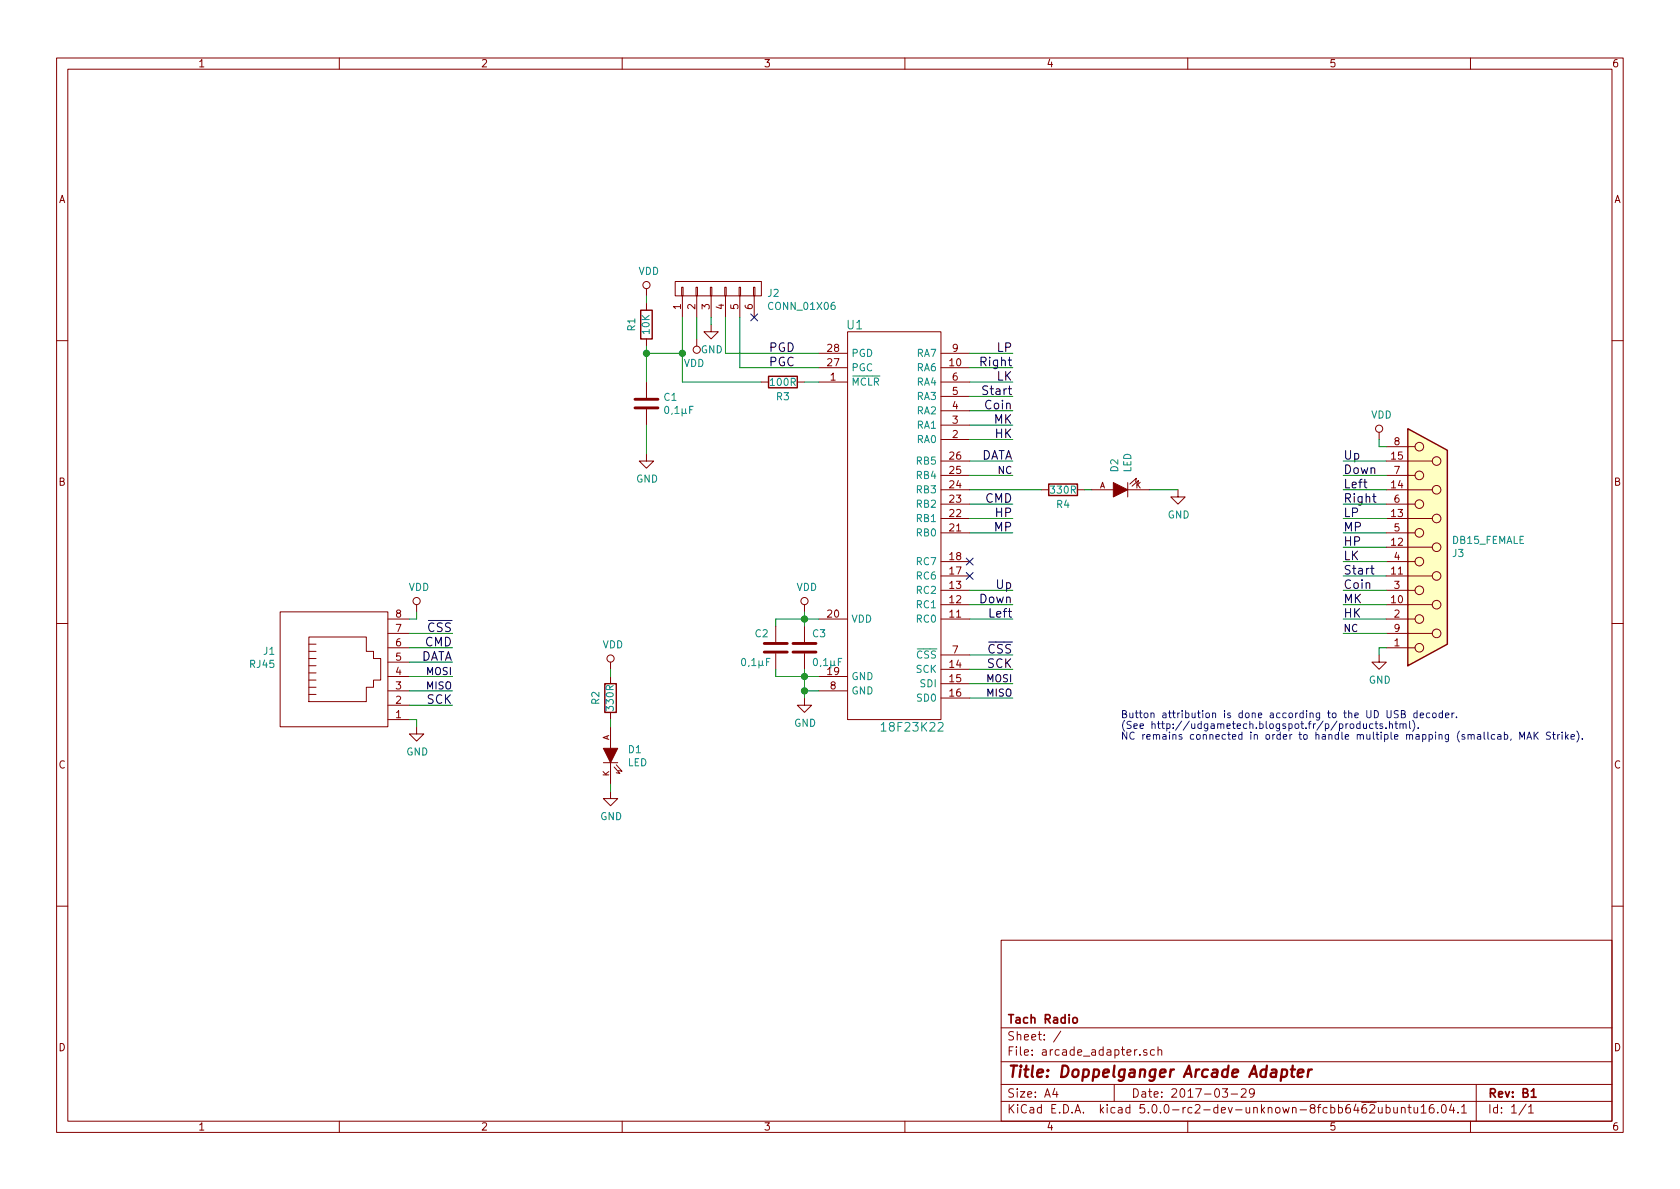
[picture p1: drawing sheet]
EESchema Schematic File Version 4
LIBS:arcade_adapter-cache
EELAYER 26 0
EELAYER END
$Descr A4 11693 8268
encoding utf-8
Sheet 1 1
Title "Doppelganger Arcade Adapter"
Date "2017-03-29"
Rev "B1"
Comp "Tach Radio"
Comment1 ""
Comment2 ""
Comment3 ""
Comment4 ""
$EndDescr
$Comp
L arcade_adapter-rescue:GND-RESCUE-arcade_adapter #PWR01
U 1 1
P 9600 4550
F 0 "#PWR01" H 9600 4300 50  0001 C CNN
F 1 "GND" H 9605 4377 50  0000 C CNN
F 2 "" H 9600 4550 50  0001 C CNN
F 3 "" H 9600 4550 50  0001 C CNN
	1    9600 4550
	1    0    0    -1  
$EndComp
$Comp
L arcade_adapter-rescue:VDD-RESCUE-arcade_adapter #PWR02
U 1 1
P 9600 3050
F 0 "#PWR02" H 9600 2900 50  0001 C CNN
F 1 "VDD" H 9617 3223 50  0000 C CNN
F 2 "" H 9600 3050 50  0001 C CNN
F 3 "" H 9600 3050 50  0001 C CNN
	1    9600 3050
	1    0    0    -1  
$EndComp
Text Label 9350 3200 0    60   ~ 0
Up
Text Label 9350 3300 0    60   ~ 0
Down
Text Label 9350 3400 0    60   ~ 0
Left
Text Label 9350 3500 0    60   ~ 0
Right
Text Label 9350 3600 0    60   ~ 0
LP
Text Label 9350 3700 0    60   ~ 0
MP
Text Label 9350 3800 0    60   ~ 0
HP
Text Label 9350 3900 0    60   ~ 0
LK
Text Label 9350 4000 0    60   ~ 0
Start
Text Label 9350 4100 0    60   ~ 0
Coin
Text Label 9350 4200 0    60   ~ 0
MK
Text Label 9350 4300 0    60   ~ 0
HK
$Comp
L arcade_adapter-rescue:RJ45-RESCUE-arcade_adapter J1
U 1 1
P 2400 4650
F 0 "J1" V 2523 5130 50  0000 L CNN
F 1 "RJ45" V 2432 5130 50  0000 L CNN
F 2 "Doppelganger:RJ45" H 2400 4650 50  0001 C CNN
F 3 "" H 2400 4650 50  0001 C CNN
F 4 "RJ45 jack" V 2400 4650 60  0001 C CNN "Descr"
F 5 "RJHSE-5380" V 2400 4650 60  0001 C CNN "Part number"
F 6 "AMPHENOL ICC" V 2400 4650 60  0001 C CNN "Manufacturer"
F 7 "1860580" V 2400 4650 60  0001 C CNN "Farnell CC"
	1    2400 4650
	0    -1   -1   0   
$EndComp
$Comp
L arcade_adapter-rescue:DB15_FEMALE-RESCUE-arcade_adapter J3
U 1 1
P 9950 3800
F 0 "J3" H 10105 3846 50  0000 L CNN
F 1 "DB15_FEMALE" H 10105 3755 50  0000 L CNN
F 2 "Doppelganger:DB15F_CI" H 9950 3800 50  0001 C CNN
F 3 "" H 9950 3800 50  0001 C CNN
F 4 "15 pin female subd" H 550 400 60  0001 C CNN "Descr"
F 5 "5502-15SA-01-F1 " H 550 400 60  0001 C CNN "Part number"
F 6 "MULTICOMP" H 550 400 60  0001 C CNN "Manufacturer"
F 7 "1084693" H 550 400 60  0001 C CNN "Farnell CC"
	1    9950 3800
	1    0    0    1   
$EndComp
$Comp
L arcade_adapter-rescue:18F23K22-RESCUE-arcade_adapter U1
U 1 1
P 5900 5000
F 0 "U1" H 5950 7750 60  0000 C CNN
F 1 "18F23K22" H 6350 4950 60  0000 C CNN
F 2 "Doppelganger:SOIC-28" H 5900 5000 60  0001 C CNN
F 3 "" H 5900 5000 60  0001 C CNN
F 4 "8 bit microcontroller" H 0   0   60  0001 C CNN "Descr"
F 5 "MICROCHIP" H 0   0   60  0001 C CNN "Manufacturer"
F 6 "N/A" H 0   0   60  0001 C CNN "Farnell CC"
F 7 "PIC18F23K22T-I/SO" H 0   0   60  0001 C CNN "Part number"
	1    5900 5000
	1    0    0    -1  
$EndComp
$Comp
L arcade_adapter-rescue:C-RESCUE-arcade_adapter C3
U 1 1
P 5600 4500
F 0 "C3" H 5650 4600 50  0000 L CNN
F 1 "0,1µF" H 5650 4400 50  0000 L CNN
F 2 "Doppelganger:0603C" H 5638 4350 50  0001 C CNN
F 3 "" H 5600 4500 50  0001 C CNN
F 4 "Capacitor X7R 0.1µF 50V 10%" H 0   0   60  0001 C CNN "Descr"
F 5 "MC0603B104K250CT" H 0   0   60  0001 C CNN "Part number"
F 6 "MULTICOMP" H 0   0   60  0001 C CNN "Manufacturer"
F 7 "1759037" H 0   0   60  0001 C CNN "Farnell CC"
	1    5600 4500
	1    0    0    -1  
$EndComp
$Comp
L arcade_adapter-rescue:VDD-RESCUE-arcade_adapter #PWR03
U 1 1
P 5600 4250
F 0 "#PWR03" H 5600 4100 50  0001 C CNN
F 1 "VDD" H 5617 4423 50  0000 C CNN
F 2 "" H 5600 4250 50  0001 C CNN
F 3 "" H 5600 4250 50  0001 C CNN
	1    5600 4250
	1    0    0    -1  
$EndComp
$Comp
L arcade_adapter-rescue:GND-RESCUE-arcade_adapter #PWR04
U 1 1
P 5600 4850
F 0 "#PWR04" H 5600 4600 50  0001 C CNN
F 1 "GND" H 5605 4677 50  0000 C CNN
F 2 "" H 5600 4850 50  0001 C CNN
F 3 "" H 5600 4850 50  0001 C CNN
	1    5600 4850
	1    0    0    -1  
$EndComp
$Comp
L arcade_adapter-rescue:CONN_01X06-RESCUE-arcade_adapter J2
U 1 1
P 5000 2000
F 0 "J2" V 4965 1662 50  0000 R CNN
F 1 "CONN_01X06" V 4874 1662 50  0000 R CNN
F 2 "Doppelganger:SIL6" H 5000 2000 50  0001 C CNN
F 3 "" H 5000 2000 50  0001 C CNN
F 4 "6 pins 2.54mm connector" H 0   0   60  0001 C CNN "Descr"
F 5 "2211S-06G" H 0   0   60  0001 C CNN "Part number"
F 6 "MULTICOMP" H 0   0   60  0001 C CNN "Manufacturer"
F 7 "1593415" H 0   0   60  0001 C CNN "Farnell CC"
	1    5000 2000
	0    -1   -1   0   
$EndComp
NoConn ~ 5250 2200
Text Label 5350 2450 0    60   ~ 0
PGD
Text Label 5350 2550 0    60   ~ 0
PGC
$Comp
L arcade_adapter-rescue:GND-RESCUE-arcade_adapter #PWR05
U 1 1
P 4950 2250
F 0 "#PWR05" H 4950 2000 50  0001 C CNN
F 1 "GND" H 4955 2077 50  0000 C CNN
F 2 "" H 4950 2250 50  0001 C CNN
F 3 "" H 4950 2250 50  0001 C CNN
	1    4950 2250
	1    0    0    -1  
$EndComp
$Comp
L arcade_adapter-rescue:VDD-RESCUE-arcade_adapter #PWR06
U 1 1
P 4850 2350
F 0 "#PWR06" H 4850 2200 50  0001 C CNN
F 1 "VDD" H 4867 2523 50  0000 C CNN
F 2 "" H 4850 2350 50  0001 C CNN
F 3 "" H 4850 2350 50  0001 C CNN
	1    4850 2350
	-1   0    0    1   
$EndComp
$Comp
L arcade_adapter-rescue:R-RESCUE-arcade_adapter R3
U 1 1
P 5450 2650
F 0 "R3" V 5550 2650 50  0000 C CNN
F 1 "100R" V 5450 2650 50  0000 C CNN
F 2 "Doppelganger:0603R" V 5380 2650 50  0001 C CNN
F 3 "" H 5450 2650 50  0001 C CNN
F 4 "Resistor 100R 100mW 5% 0603" H 0   0   60  0001 C CNN "Descr"
F 5 "MCWR06X1000FTL" H 0   0   60  0001 C CNN "Part number"
F 6 "MULTICOMP" H 0   0   60  0001 C CNN "Manufacturer"
F 7 "2447227" H 0   0   60  0001 C CNN "Farnell CC"
	1    5450 2650
	0    1    1    0   
$EndComp
$Comp
L arcade_adapter-rescue:R-RESCUE-arcade_adapter R1
U 1 1
P 4500 2250
F 0 "R1" V 4600 2250 50  0000 C CNN
F 1 "10K" V 4500 2250 50  0000 C CNN
F 2 "Doppelganger:0603R" V 4430 2250 50  0001 C CNN
F 3 "" H 4500 2250 50  0001 C CNN
F 4 "Resistor 10K 100mW 1% 0603" H 0   0   60  0001 C CNN "Descr"
F 5 "MCWR06X1002FTL" H 0   0   60  0001 C CNN "Part number"
F 6 "MULTICOMP" H 0   0   60  0001 C CNN "Manufacturer"
F 7 "2447230" H 0   0   60  0001 C CNN "Farnell CC"
	1    4500 2250
	-1   0    0    1   
$EndComp
$Comp
L arcade_adapter-rescue:VDD-RESCUE-arcade_adapter #PWR07
U 1 1
P 4500 2050
F 0 "#PWR07" H 4500 1900 50  0001 C CNN
F 1 "VDD" H 4517 2223 50  0000 C CNN
F 2 "" H 4500 2050 50  0001 C CNN
F 3 "" H 4500 2050 50  0001 C CNN
	1    4500 2050
	1    0    0    -1  
$EndComp
$Comp
L arcade_adapter-rescue:GND-RESCUE-arcade_adapter #PWR08
U 1 1
P 4500 3150
F 0 "#PWR08" H 4500 2900 50  0001 C CNN
F 1 "GND" H 4505 2977 50  0000 C CNN
F 2 "" H 4500 3150 50  0001 C CNN
F 3 "" H 4500 3150 50  0001 C CNN
	1    4500 3150
	1    0    0    -1  
$EndComp
$Comp
L arcade_adapter-rescue:C-RESCUE-arcade_adapter C1
U 1 1
P 4500 2800
F 0 "C1" H 4615 2846 50  0000 L CNN
F 1 "0,1µF" H 4615 2755 50  0000 L CNN
F 2 "Doppelganger:0603C" H 4538 2650 50  0001 C CNN
F 3 "" H 4500 2800 50  0001 C CNN
F 4 "Capacitor X7R 0.1µF 50V 10%" H 0   0   60  0001 C CNN "Descr"
F 5 "MC0603B104K250CT" H 0   0   60  0001 C CNN "Part number"
F 6 "MULTICOMP" H 0   0   60  0001 C CNN "Manufacturer"
F 7 "1759037" H 0   0   60  0001 C CNN "Farnell CC"
	1    4500 2800
	1    0    0    -1  
$EndComp
$Comp
L arcade_adapter-rescue:GND-RESCUE-arcade_adapter #PWR09
U 1 1
P 2900 5050
F 0 "#PWR09" H 2900 4800 50  0001 C CNN
F 1 "GND" H 2905 4877 50  0000 C CNN
F 2 "" H 2900 5050 50  0001 C CNN
F 3 "" H 2900 5050 50  0001 C CNN
	1    2900 5050
	1    0    0    -1  
$EndComp
$Comp
L arcade_adapter-rescue:VDD-RESCUE-arcade_adapter #PWR010
U 1 1
P 2900 4250
F 0 "#PWR010" H 2900 4100 50  0001 C CNN
F 1 "VDD" H 2917 4423 50  0000 C CNN
F 2 "" H 2900 4250 50  0001 C CNN
F 3 "" H 2900 4250 50  0001 C CNN
	1    2900 4250
	1    0    0    -1  
$EndComp
Text Label 3150 4900 2    60   ~ 0
SCK
Text Label 3150 4400 2    60   ~ 0
~CSS
Text Label 3150 4500 2    60   ~ 0
CMD
Text Label 3150 4600 2    60   ~ 0
DATA
Text Label 7050 4550 2    60   ~ 0
~CSS
Text Label 7050 4650 2    60   ~ 0
SCK
Text Label 7050 3200 2    60   ~ 0
DATA
Text Label 7050 3500 2    60   ~ 0
CMD
NoConn ~ 6750 3900
$Comp
L arcade_adapter-rescue:R-RESCUE-arcade_adapter R4
U 1 1
P 7400 3400
F 0 "R4" V 7500 3400 50  0000 C CNN
F 1 "330R" V 7400 3400 50  0000 C CNN
F 2 "Doppelganger:0603R" V 7330 3400 50  0001 C CNN
F 3 "" H 7400 3400 50  0001 C CNN
F 4 "Resistor 330R 100mW 1% 0603" H 0   0   60  0001 C CNN "Descr"
F 5 "MCWR06X3300FTL" H 0   0   60  0001 C CNN "Part number"
F 6 "MULTICOMP" H 0   0   60  0001 C CNN "Manufacturer"
F 7 "2447339" H 0   0   60  0001 C CNN "Farnell CC"
	1    7400 3400
	0    1    1    0   
$EndComp
$Comp
L arcade_adapter-rescue:GND-RESCUE-arcade_adapter #PWR011
U 1 1
P 8200 3400
F 0 "#PWR011" H 8200 3150 50  0001 C CNN
F 1 "GND" H 8205 3227 50  0000 C CNN
F 2 "" H 8200 3400 50  0001 C CNN
F 3 "" H 8200 3400 50  0001 C CNN
	1    8200 3400
	1    0    0    -1  
$EndComp
$Comp
L arcade_adapter-rescue:R-RESCUE-arcade_adapter R2
U 1 1
P 4250 4850
F 0 "R2" V 4350 4850 50  0000 C CNN
F 1 "330R" V 4250 4850 50  0000 C CNN
F 2 "Doppelganger:0603R" V 4180 4850 50  0001 C CNN
F 3 "" H 4250 4850 50  0001 C CNN
F 4 "Resistor 330R 100mW 1% 0603" H 0   0   60  0001 C CNN "Descr"
F 5 "MCWR06X3300FTL" H 0   0   60  0001 C CNN "Part number"
F 6 "MULTICOMP" H 0   0   60  0001 C CNN "Manufacturer"
F 7 "2447339" H 0   0   60  0001 C CNN "Farnell CC"
	1    4250 4850
	-1   0    0    1   
$EndComp
$Comp
L arcade_adapter-rescue:LED-RESCUE-arcade_adapter D1
U 1 1
P 4250 5250
F 0 "D1" V 4288 5133 50  0000 R CNN
F 1 "LED" V 4197 5133 50  0000 R CNN
F 2 "Doppelganger:0805LED" H 4250 5250 50  0001 C CNN
F 3 "" H 4250 5250 50  0001 C CNN
F 4 "Green LED 0805" H 0   0   60  0001 C CNN "Descr"
F 5 "5988170107F" H 0   0   60  0001 C CNN "Part number"
F 6 "DIALIGHT" H 0   0   60  0001 C CNN "Manufacturer"
F 7 "1465996" H 0   0   60  0001 C CNN "Farnell CC"
	1    4250 5250
	0    -1   -1   0   
$EndComp
$Comp
L arcade_adapter-rescue:GND-RESCUE-arcade_adapter #PWR012
U 1 1
P 4250 5500
F 0 "#PWR012" H 4250 5250 50  0001 C CNN
F 1 "GND" H 4255 5327 50  0000 C CNN
F 2 "" H 4250 5500 50  0001 C CNN
F 3 "" H 4250 5500 50  0001 C CNN
	1    4250 5500
	1    0    0    -1  
$EndComp
$Comp
L arcade_adapter-rescue:VDD-RESCUE-arcade_adapter #PWR013
U 1 1
P 4250 4650
F 0 "#PWR013" H 4250 4500 50  0001 C CNN
F 1 "VDD" H 4267 4823 50  0000 C CNN
F 2 "" H 4250 4650 50  0001 C CNN
F 3 "" H 4250 4650 50  0001 C CNN
	1    4250 4650
	1    0    0    -1  
$EndComp
$Comp
L arcade_adapter-rescue:C-RESCUE-arcade_adapter C2
U 1 1
P 5400 4500
F 0 "C2" H 5250 4600 50  0000 L CNN
F 1 "0,1µF" H 5150 4400 50  0000 L CNN
F 2 "Doppelganger:0603C" H 5438 4350 50  0001 C CNN
F 3 "" H 5400 4500 50  0001 C CNN
F 4 "Capacitor X7R 0.1µF 50V 10%" H 0   0   60  0001 C CNN "Descr"
F 5 "MC0603B104K250CT" H 0   0   60  0001 C CNN "Part number"
F 6 "MULTICOMP" H 0   0   60  0001 C CNN "Manufacturer"
F 7 "1759037" H 0   0   60  0001 C CNN "Farnell CC"
	1    5400 4500
	1    0    0    -1  
$EndComp
Wire Wire Line
	9600 4550 9600 4500
Wire Wire Line
	9600 4500 9650 4500
Wire Wire Line
	9650 3100 9600 3100
Wire Wire Line
	9600 3100 9600 3050
Wire Wire Line
	9350 3200 9650 3200
Wire Wire Line
	9350 3300 9650 3300
Wire Wire Line
	9350 3400 9650 3400
Wire Wire Line
	9350 3500 9650 3500
Wire Wire Line
	9350 3600 9650 3600
Wire Wire Line
	9350 3700 9650 3700
Wire Wire Line
	9350 3800 9650 3800
Wire Wire Line
	9350 3900 9650 3900
Wire Wire Line
	9350 4000 9650 4000
Wire Wire Line
	9350 4100 9650 4100
Wire Wire Line
	9350 4200 9650 4200
Wire Wire Line
	9350 4300 9650 4300
Wire Wire Line
	5600 4250 5600 4300
Wire Wire Line
	5400 4300 5600 4300
Wire Wire Line
	5600 4650 5600 4700
Wire Wire Line
	5400 4700 5600 4700
Wire Wire Line
	5600 4800 5700 4800
Connection ~ 5600 4700
Connection ~ 5600 4300
Connection ~ 5600 4800
Wire Wire Line
	5150 2200 5150 2550
Wire Wire Line
	5150 2550 5700 2550
Wire Wire Line
	5050 2200 5050 2450
Wire Wire Line
	5050 2450 5700 2450
Wire Wire Line
	4950 2250 4950 2200
Wire Wire Line
	4850 2200 4850 2350
Wire Wire Line
	5600 2650 5700 2650
Wire Wire Line
	4750 2650 5300 2650
Wire Wire Line
	4750 2200 4750 2450
Wire Wire Line
	4500 2050 4500 2100
Connection ~ 4750 2450
Wire Wire Line
	4500 2400 4500 2450
Wire Wire Line
	4500 2950 4500 3150
Wire Wire Line
	2850 5000 2900 5000
Wire Wire Line
	2900 5000 2900 5050
Wire Wire Line
	2850 4300 2900 4300
Wire Wire Line
	2900 4300 2900 4250
Wire Wire Line
	3150 4900 2850 4900
Wire Wire Line
	3150 4800 2850 4800
Wire Wire Line
	3150 4700 2850 4700
Wire Wire Line
	3150 4600 2850 4600
Wire Wire Line
	3150 4500 2850 4500
Wire Wire Line
	3150 4400 2850 4400
Wire Wire Line
	7050 4550 6750 4550
Wire Wire Line
	7050 4650 6750 4650
Wire Wire Line
	7050 4750 6750 4750
Wire Wire Line
	7050 4850 6750 4850
Wire Wire Line
	7050 4200 6750 4200
Wire Wire Line
	7050 4300 6750 4300
Wire Wire Line
	7050 2550 6750 2550
Wire Wire Line
	7050 2650 6750 2650
Wire Wire Line
	7050 2750 6750 2750
Wire Wire Line
	6750 2950 7050 2950
Wire Wire Line
	7050 3200 6750 3200
Wire Wire Line
	7050 3500 6750 3500
Wire Wire Line
	7050 3600 6750 3600
Wire Wire Line
	6750 4100 7050 4100
Wire Wire Line
	7550 3400 7600 3400
Wire Wire Line
	8000 3400 8200 3400
Wire Wire Line
	4250 4700 4250 4650
Wire Wire Line
	4250 5050 4250 5000
Wire Wire Line
	4250 5500 4250 5450
Wire Wire Line
	5400 4350 5400 4300
Wire Wire Line
	5400 4650 5400 4700
Text Label 7050 2850 2    60   ~ 0
Coin
Text Label 7050 2750 2    60   ~ 0
Start
Text Label 7050 2950 2    60   ~ 0
MK
Text Label 7050 2650 2    60   ~ 0
LK
Text Label 7050 3700 2    60   ~ 0
MP
Text Label 7050 2450 2    60   ~ 0
LP
Text Label 7050 2550 2    60   ~ 0
Right
Text Label 7050 4300 2    60   ~ 0
Left
Text Label 7050 4200 2    60   ~ 0
Down
Text Label 7050 4100 2    60   ~ 0
Up
$Comp
L arcade_adapter-rescue:LED-RESCUE-arcade_adapter D2
U 1 1
P 7800 3400
F 0 "D2" V 7838 3283 50  0000 R CNN
F 1 "LED" V 7747 3283 50  0000 R CNN
F 2 "Doppelganger:0805LED" H 7800 3400 50  0001 C CNN
F 3 "" H 7800 3400 50  0001 C CNN
F 4 "Green LED 0805" H 0   0   60  0001 C CNN "Descr"
F 5 "5988170107F" H 0   0   60  0001 C CNN "Part number"
F 6 "DIALIGHT" H 0   0   60  0001 C CNN "Manufacturer"
F 7 "1465996" H 0   0   60  0001 C CNN "Farnell CC"
	1    7800 3400
	-1   0    0    1   
$EndComp
Wire Wire Line
	4500 2450 4750 2450
Connection ~ 4500 2450
Wire Wire Line
	7050 2450 6750 2450
Wire Wire Line
	7050 3700 6750 3700
Text Label 7050 3050 2    60   ~ 0
HK
Text Label 7050 3600 2    60   ~ 0
HP
Wire Wire Line
	7050 2850 6750 2850
Wire Wire Line
	7050 3050 6750 3050
Wire Wire Line
	6750 3400 7250 3400
Wire Wire Line
	5600 4700 5600 4800
Wire Wire Line
	5600 4700 5700 4700
Wire Wire Line
	5600 4300 5600 4350
Wire Wire Line
	5600 4300 5700 4300
Wire Wire Line
	5600 4800 5600 4850
Wire Wire Line
	4750 2450 4750 2650
Wire Wire Line
	4500 2450 4500 2650
Text Label 3150 4700 2    50   ~ 0
MOSI
Text Label 3150 4800 2    50   ~ 0
MISO
Text Label 7050 4750 2    50   ~ 0
MOSI
Text Label 7050 4850 2    50   ~ 0
MISO
Wire Wire Line
	9350 4400 9650 4400
Text Label 9350 4400 0    50   ~ 0
NC
Text Label 7050 3300 2    50   ~ 0
NC
Text Notes 7800 5150 0    50   ~ 0
Button attribution is done according to the UD USB decoder.\n(See http://udgametech.blogspot.fr/p/products.html).\nNC remains connected in order to handle multiple mapping (smallcab, MAK Strike).
NoConn ~ 6750 4000
Wire Wire Line
	7050 3300 6750 3300
$EndSCHEMATC
